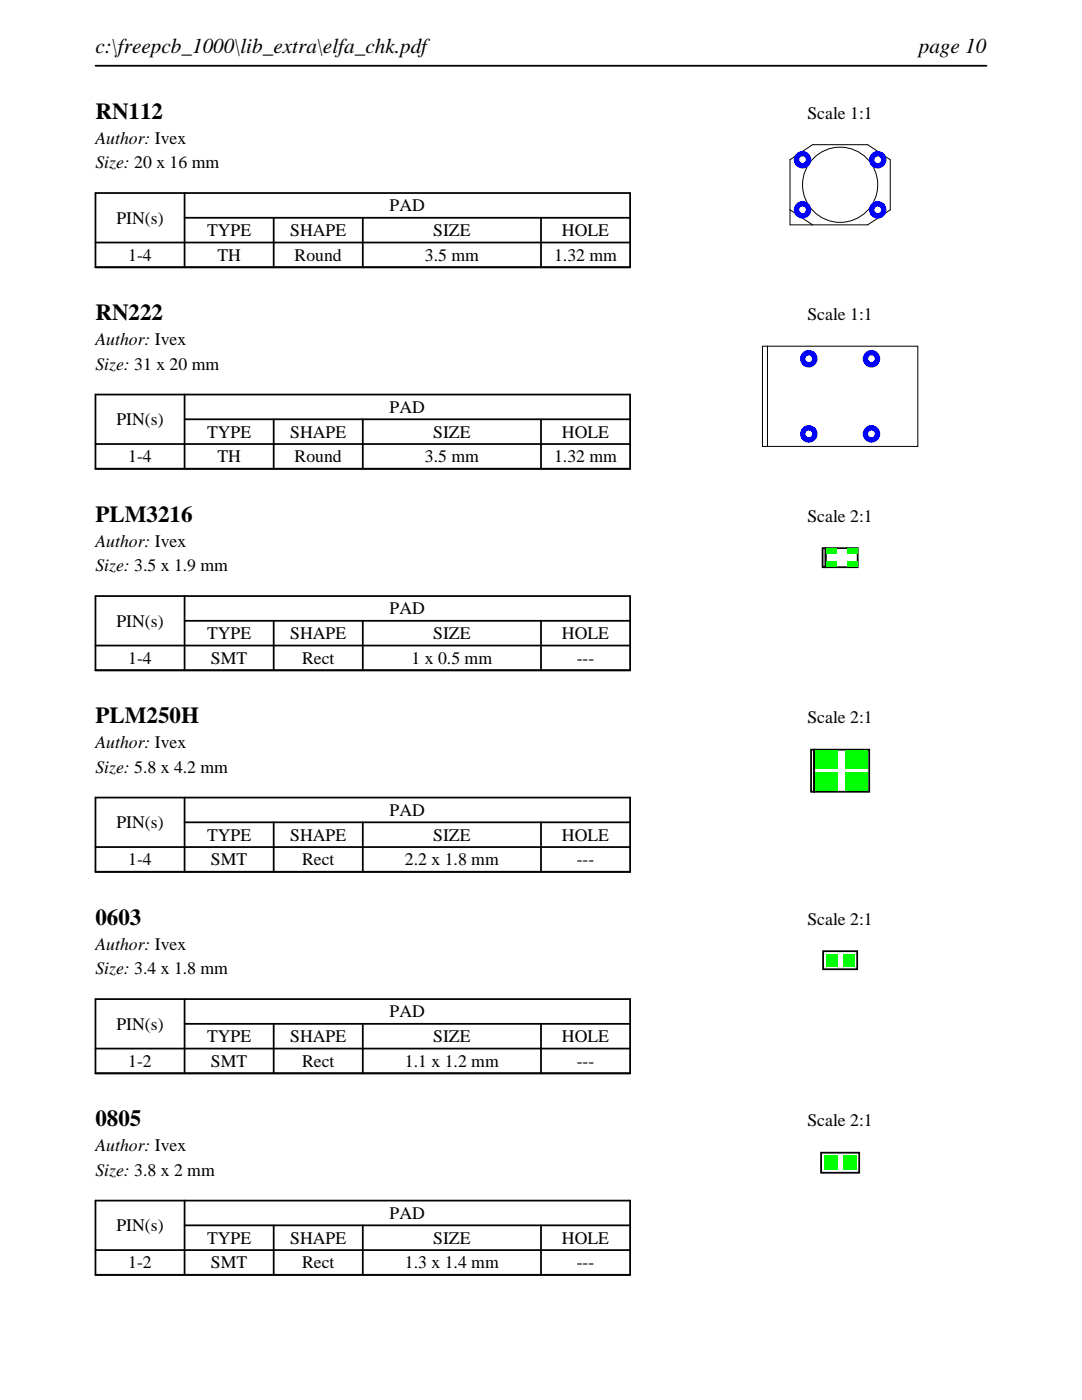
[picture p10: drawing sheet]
<svg xmlns="http://www.w3.org/2000/svg" width="216mm" height="279mm" viewBox="0 0 216 279" stroke-linecap="round" stroke-linejoin="round" font-family="sans-serif">
<path d="M19 13.1h177.8M19 38.5h106.7v14.8h-106.7zM36.8 38.5v14.8M19 48.4h106.7M36.8 43.5h88.9M54.6 43.5v9.8M72.4 43.5v9.8M107.9 43.5v9.8" fill="none" stroke="#000" stroke-width=".35"/>
<g fill="none" stroke="#000" stroke-width=".2">
<path d="M157.6 31.9v10zM157.6 31.9l4.5-3zM162.1 28.9h11zM173.1 28.9l4.5 3zM177.6 31.9v10zM157.6 41.9l4.5 3zM157.6 41.9v3zM157.6 44.9h4.5zM162.1 44.9h11zM173.1 44.9l4.5-3z"/>
<circle cx="167.6" cy="36.9" r="7.5"/>
</g>
<g fill="#00f">
<path d="M158.4 41.9a1.75 1.75 0 0 0 3.5 0 1.75 1.75 0 0 0-3.5 0zM159.5 41.9a.66 .66 0 0 1 1.3 0 .66 .66 0 0 1-1.3 0z"/>
<path d="M173.4 41.9a1.75 1.75 0 0 0 3.5 0 1.75 1.75 0 0 0-3.5 0zM174.5 41.9a.66 .66 0 0 1 1.3 0 .66 .66 0 0 1-1.3 0z"/>
<path d="M158.4 31.9a1.75 1.75 0 0 0 3.5 0 1.75 1.75 0 0 0-3.5 0zM159.5 31.9a.66 .66 0 0 1 1.3 0 .66 .66 0 0 1-1.3 0z"/>
<path d="M173.4 31.9a1.75 1.75 0 0 0 3.5 0 1.75 1.75 0 0 0-3.5 0zM174.5 31.9a.66 .66 0 0 1 1.3 0 .66 .66 0 0 1-1.3 0z"/>
</g>
<path d="M19 78.7h106.7v14.9h-106.7zM36.8 78.7v14.9M19 88.6h106.7M36.8 83.7h88.9M54.6 83.7v9.9M72.4 83.7v9.9M107.9 83.7v9.9" fill="none" stroke="#000" stroke-width=".35"/>
<path d="M152.1 69.1h31v20h-31zM153.1 69.1v20z" fill="none" stroke="#000" stroke-width=".2"/>
<g fill="#00f">
<path d="M159.6 86.6a1.75 1.75 0 0 0 3.5 0 1.75 1.75 0 0 0-3.5 0zM160.7 86.6a.7 .7 0 0 1 1.4 0 .7 .7 0 0 1-1.4 0z"/>
<path d="M159.6 71.6a1.75 1.75 0 0 0 3.5 0 1.75 1.75 0 0 0-3.5 0zM160.7 71.6a.7 .7 0 0 1 1.4 0 .7 .7 0 0 1-1.4 0z"/>
<path d="M172.1 86.6a1.75 1.75 0 0 0 3.5 0 1.75 1.75 0 0 0-3.5 0zM173.2 86.6a.7 .7 0 0 1 1.4 0 .7 .7 0 0 1-1.4 0z"/>
<path d="M172.1 71.6a1.75 1.75 0 0 0 3.5 0 1.75 1.75 0 0 0-3.5 0zM173.2 71.6a.7 .7 0 0 1 1.4 0 .7 .7 0 0 1-1.4 0z"/>
</g>
<path d="M19 119h106.7v14.8h-106.7zM36.8 119v14.8M19 128.8h106.7M36.8 123.9h88.9M54.6 123.9v9.9M72.4 123.9v9.9M107.9 123.9v9.9" fill="none" stroke="#000" stroke-width=".35"/>
<path d="M164.1 109.4h.6v3.8h-.6zM164.7 109.4h6.4v3.8h-6.4z" fill="none" stroke="#000" stroke-width=".36"/>
<g fill="#0f0">
<path d="M164.8 112.1h2v1h-2z"/>
<path d="M164.8 109.5h2v1h-2z"/>
<path d="M169 109.5h2v1h-2z"/>
<path d="M169 112.1h2v1h-2z"/>
</g>
<path d="M19 159.2h106.7v14.8h-106.7zM36.8 159.2v14.8M19 169.1h106.7M36.8 164.1h88.9M54.6 164.1v9.9M72.4 164.1v9.9M107.9 164.1v9.9" fill="none" stroke="#000" stroke-width=".35"/>
<path d="M161.8 149.6h.6v8.4h-.6zM162.4 149.6h11v8.4h-11z" fill="none" stroke="#000" stroke-width=".36"/>
<g fill="#0f0">
<path d="M162.7 154.2h4.4v3.6h-4.4z"/>
<path d="M162.7 149.8h4.4v3.6h-4.4z"/>
<path d="M168.7 149.8h4.4v3.6h-4.4z"/>
<path d="M168.7 154.2h4.4v3.6h-4.4z"/>
</g>
<path d="M19 199.4h106.7v14.8h-106.7zM36.8 199.4v14.8M19 209.3h106.7M36.8 204.3h88.9M54.6 204.3v9.9M72.4 204.3v9.9M107.9 204.3v9.9" fill="none" stroke="#000" stroke-width=".35"/>
<path d="M164.2 189.8h6.8v3.6h-6.8z" fill="none" stroke="#000" stroke-width=".36"/>
<g fill="#0f0">
<path d="M164.8 190.4h2.2v2.4h-2.2z"/>
<path d="M168.2 190.4h2.2v2.4h-2.2z"/>
</g>
<path d="M19 239.6h106.7v14.8h-106.7zM36.8 239.6v14.8M19 249.5h106.7M36.8 244.5h88.9M54.6 244.5v9.9M72.4 244.5v9.9M107.9 244.5v9.9" fill="none" stroke="#000" stroke-width=".35"/>
<path d="M163.8 230h7.6v4h-7.6z" fill="none" stroke="#000" stroke-width=".36"/>
<g fill="#0f0">
<path d="M164.4 230.6h2.6v2.8h-2.6z"/>
<path d="M168.2 230.6h2.6v2.8h-2.6z"/>
</g>
<g font-size="4.6">
<text x="19" y="23.7">RN112</text>
<text x="19" y="63.9">RN222</text>
<text x="19" y="104.1">PLM3216</text>
<text x="19" y="144.4">PLM250H</text>
<text x="19" y="184.6">0603</text>
<text x="19" y="224.8">0805</text>
</g>
<g font-size="4.2">
<text x="19" y="10.6">c:\freepcb_1000\lib_extra\elfa_chk.pdf</text>
<text x="183.3" y="10.6">page 10</text>
</g>
<g font-size="3.5">
<text x="161.1" y="23.7">Scale 1:1</text>
<text x="19" y="28.6">Author: Ivex</text>
<text x="19" y="33.6">Size: 20 x 16 mm</text>
<text x="23.2" y="44.6">PIN(s)</text>
<text x="41.3" y="47.1">TYPE</text>
<text x="57.9" y="47.1">SHAPE</text>
<text x="77.8" y="42.2">PAD</text>
<text x="86.4" y="47.1">SIZE</text>
<text x="112.1" y="47.1">HOLE</text>
<text x="25.6" y="52.1">1-4</text>
<text x="43.4" y="52.1">TH</text>
<text x="58.8" y="52.1">Round</text>
<text x="84.8" y="52.1">3.5 mm</text>
<text x="110.6" y="52.1">1.32 mm</text>
<text x="161.1" y="63.9">Scale 1:1</text>
<text x="19" y="68.9">Author: Ivex</text>
<text x="19" y="73.8">Size: 31 x 20 mm</text>
<text x="77.8" y="82.4">PAD</text>
<text x="23.2" y="84.8">PIN(s)</text>
<text x="41.3" y="87.3">TYPE</text>
<text x="57.9" y="87.3">SHAPE</text>
<text x="86.4" y="87.3">SIZE</text>
<text x="112.1" y="87.3">HOLE</text>
<text x="25.6" y="92.3">1-4</text>
<text x="43.4" y="92.3">TH</text>
<text x="58.8" y="92.3">Round</text>
<text x="84.8" y="92.3">3.5 mm</text>
<text x="110.6" y="92.3">1.32 mm</text>
<text x="161.1" y="104.1">Scale 2:1</text>
<text x="19" y="109.1">Author: Ivex</text>
<text x="19" y="114">Size: 3.5 x 1.9 mm</text>
<text x="23.2" y="125.1">PIN(s)</text>
<text x="77.8" y="122.6">PAD</text>
<text x="41.3" y="127.6">TYPE</text>
<text x="57.9" y="127.6">SHAPE</text>
<text x="86.4" y="127.6">SIZE</text>
<text x="112.1" y="127.6">HOLE</text>
<text x="25.6" y="132.5">1-4</text>
<text x="42.1" y="132.5">SMT</text>
<text x="60.3" y="132.5">Rect</text>
<text x="82.1" y="132.5">1 x 0.5 mm</text>
<text x="115.1" y="132.5">---</text>
<text x="19" y="149.3">Author: Ivex</text>
<text x="161.1" y="144.4">Scale 2:1</text>
<text x="19" y="154.2">Size: 5.8 x 4.2 mm</text>
<text x="23.2" y="165.3">PIN(s)</text>
<text x="41.3" y="167.8">TYPE</text>
<text x="57.9" y="167.8">SHAPE</text>
<text x="77.8" y="162.8">PAD</text>
<text x="86.4" y="167.8">SIZE</text>
<text x="112.1" y="167.8">HOLE</text>
<text x="25.6" y="172.7">1-4</text>
<text x="42.1" y="172.7">SMT</text>
<text x="60.3" y="172.7">Rect</text>
<text x="80.8" y="172.7">2.2 x 1.8 mm</text>
<text x="115.1" y="172.7">---</text>
<text x="161.1" y="184.6">Scale 2:1</text>
<text x="19" y="189.5">Author: Ivex</text>
<text x="19" y="194.5">Size: 3.4 x 1.8 mm</text>
<text x="77.8" y="203.1">PAD</text>
<text x="23.2" y="205.5">PIN(s)</text>
<text x="41.3" y="208">TYPE</text>
<text x="57.9" y="208">SHAPE</text>
<text x="86.4" y="208">SIZE</text>
<text x="112.1" y="208">HOLE</text>
<text x="25.6" y="212.9">1-2</text>
<text x="42.1" y="212.9">SMT</text>
<text x="60.3" y="212.9">Rect</text>
<text x="80.8" y="212.9">1.1 x 1.2 mm</text>
<text x="115.1" y="212.9">---</text>
<text x="161.1" y="224.8">Scale 2:1</text>
<text x="19" y="229.7">Author: Ivex</text>
<text x="19" y="234.7">Size: 3.8 x 2 mm</text>
<text x="23.2" y="245.7">PIN(s)</text>
<text x="77.8" y="243.3">PAD</text>
<text x="41.3" y="248.2">TYPE</text>
<text x="57.9" y="248.2">SHAPE</text>
<text x="86.4" y="248.2">SIZE</text>
<text x="112.1" y="248.2">HOLE</text>
<text x="25.6" y="253.2">1-2</text>
<text x="42.1" y="253.2">SMT</text>
<text x="60.3" y="253.2">Rect</text>
<text x="80.8" y="253.2">1.3 x 1.4 mm</text>
<text x="115.1" y="253.2">---</text>
</g>
</svg>
